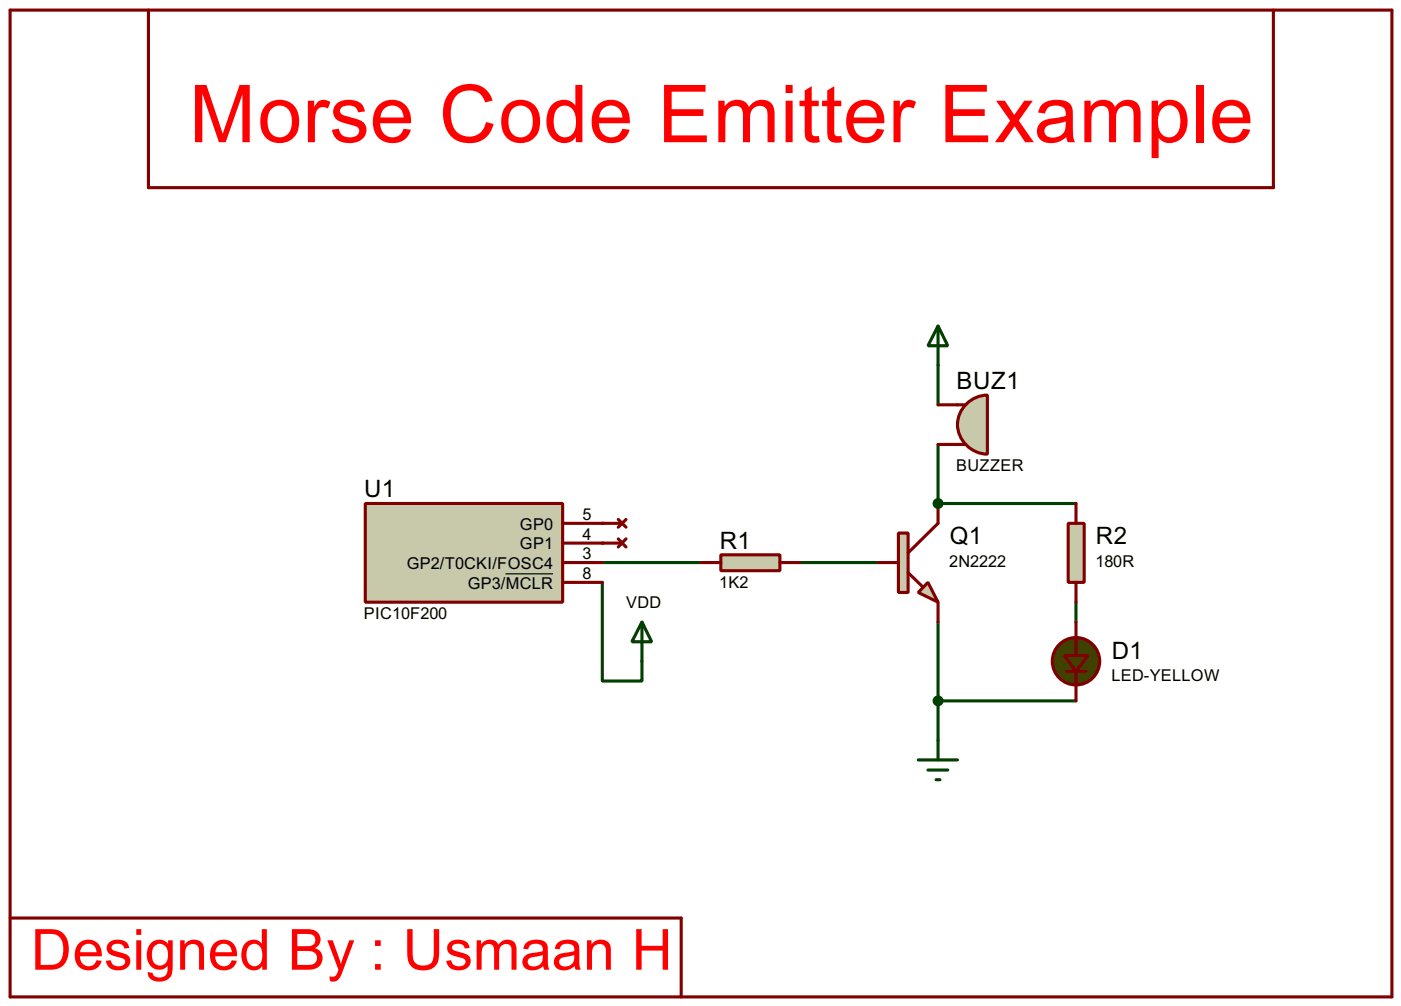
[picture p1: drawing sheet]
<svg xmlns="http://www.w3.org/2000/svg" width="180mm" height="129mm" viewBox="0 0 180 129" stroke-linecap="round" stroke-linejoin="round" font-family="sans-serif">
<path d="M120.7 47v5.1M102.9 72.4h10.2" fill="none" stroke="#004000" stroke-width=".4"/>
<g fill="#004000">
<circle cx="77.5" cy="67.4" r=".2"/>
<circle cx="77.5" cy="69.9" r=".2"/>
</g>
<path d="M120.7 57.2v7.6M77.5 75v12.7h5.1v-2.6M77.5 72.4h12.7" fill="none" stroke="#004000" stroke-width=".4"/>
<circle cx="120.7" cy="64.8" r=".2" fill="#004000"/>
<path d="M120.7 64.8h17.8M138.5 77.5v2.6M82.6 80.1l1.3 2.5h-2.6zM82.6 80.1v5M118.2 97.8h5M119.4 99.1h2.6M120.7 80.1v17.7M120.7 90.2h17.8M120.5 100.4h.5" fill="none" stroke="#004000" stroke-width=".4"/>
<path d="M1.3 1.3h177.8v127h-177.8z" fill="none" stroke="#800000" stroke-width=".4"/>
<path d="M124.4 52a3.9 3.9 0 0 1 2.7-1.1v7.6a3.8 3.8 0 0 1-3.6-2.4 3.8 3.8 0 0 1 .9-4.1z" fill-rule="evenodd" fill="#c8c8aa" stroke="#800000" stroke-width=".4"/>
<path d="M120.7 57.2h3.6M120.7 52.1h3.6" fill="none" stroke="#800000" stroke-width=".4"/>
<path d="M119.4 75l1.3 2.5-2.5-1.2z" fill="#c8c8aa" stroke="#800000" stroke-width=".4"/>
<path d="M115.6 68.6h1.3v7.7h-1.3z" fill="#c8c8aa" stroke="#800000" stroke-width=".4"/>
<path d="M113.1 72.4h2.5M116.9 73.7l1.8 1.8M120.7 64.8v2.6l-3.8 3.8M120.7 77.5v2.6" fill="none" stroke="#800000" stroke-width=".4"/>
<path d="M92.8 71.4h7.6v2.1h-7.6z" fill="#c8c8aa" stroke="#800000" stroke-width=".4"/>
<path d="M19.1 1.3v22.9h144.8v-22.9M77.5 67.4h2.6M77.5 69.9h2.6M79.6 66.9l1 1M79.6 69.4l1 1M80.6 66.9l-1 1M80.6 69.4l-1 1M90.2 72.4h2.6M100.4 72.4h2.5M1.3 118.2h86.4v10.1" fill="none" stroke="#800000" stroke-width=".4"/>
<path d="M120.7 42l1.3 2.5h-2.6zM120.7 42v5" fill="none" stroke="#004000" stroke-width=".4"/>
<path d="M47 64.8h25.4v12.7h-25.4z" fill="#c8c8aa" stroke="#800000" stroke-width=".4"/>
<path d="M72.4 67.4h5.1M72.4 69.9h5.1M72.4 75h5.1M72.4 72.4h5.1" fill="none" stroke="#800000" stroke-width=".4"/>
<path d="M65.1 73.9h6.1" fill="none" stroke="#000" stroke-width=".15"/>
<path d="M137.5 67.4h2v7.6h-2z" fill="#c8c8aa" stroke="#800000" stroke-width=".4"/>
<path d="M138.5 64.8v2.6M138.5 75v2.5" fill="none" stroke="#800000" stroke-width=".4"/>
<circle cx="120.7" cy="64.8" r=".5" fill="#004000" stroke="#004000" stroke-width=".4"/>
<circle cx="138.4" cy="85.1" r="3.1" fill="#404000" stroke="#800000" stroke-width=".4"/>
<path d="M137.2 86.4h2.6M138.5 82.1v2.3M138.5 86.4v1.8" fill="none" stroke="#800000" stroke-width=".4"/>
<path d="M137 84.4h3l-1.5 2z" fill="#424200" stroke="#800000" stroke-width=".4"/>
<path d="M138.5 80.1v2.5M138.5 87.7v2.5" fill="none" stroke="#800000" stroke-width=".4"/>
<circle cx="120.7" cy="90.2" r=".5" fill="#004000" stroke="#004000" stroke-width=".4"/>
<text font-size="11.5" fill="#f00" x="24.3" y="18.3">Morse Code Emitter Example</text>
<text font-size="8.2" fill="#f00" x="4" y="124.8">Designed By : Usmaan H</text>
<g font-size="3.5">
<text x="123.1" y="50.1">BUZ1</text>
<text x="46.9" y="64">U1</text>
<text x="92.6" y="70.6">R1</text>
<text x="122.2" y="70.1">Q1</text>
<text x="141" y="70.1">R2</text>
<text x="143.1" y="84.8">D1</text>
</g>
<g font-size="2.4">
<text x="123" y="60.7">BUZZER</text>
<text x="66.9" y="68.2">GP0</text>
<text x="66.9" y="70.7">GP1</text>
<text x="75" y="67">5</text>
<text x="75" y="69.5">4</text>
<text x="52.3" y="73.2">GP2/T0CKI/FOSC4</text>
<text x="60.2" y="75.8">GP3/MCLR</text>
<text x="75" y="74.6">8</text>
<text x="75" y="72">3</text>
<text x="92.6" y="75.7">1K2</text>
<text x="122.2" y="73">2N2222</text>
<text x="141" y="73">180R</text>
<text x="46.8" y="79.7">PIC10F200</text>
<text x="80.6" y="78.3">VDD</text>
<text x="143" y="87.7">LED-YELLOW</text>
</g>
</svg>
